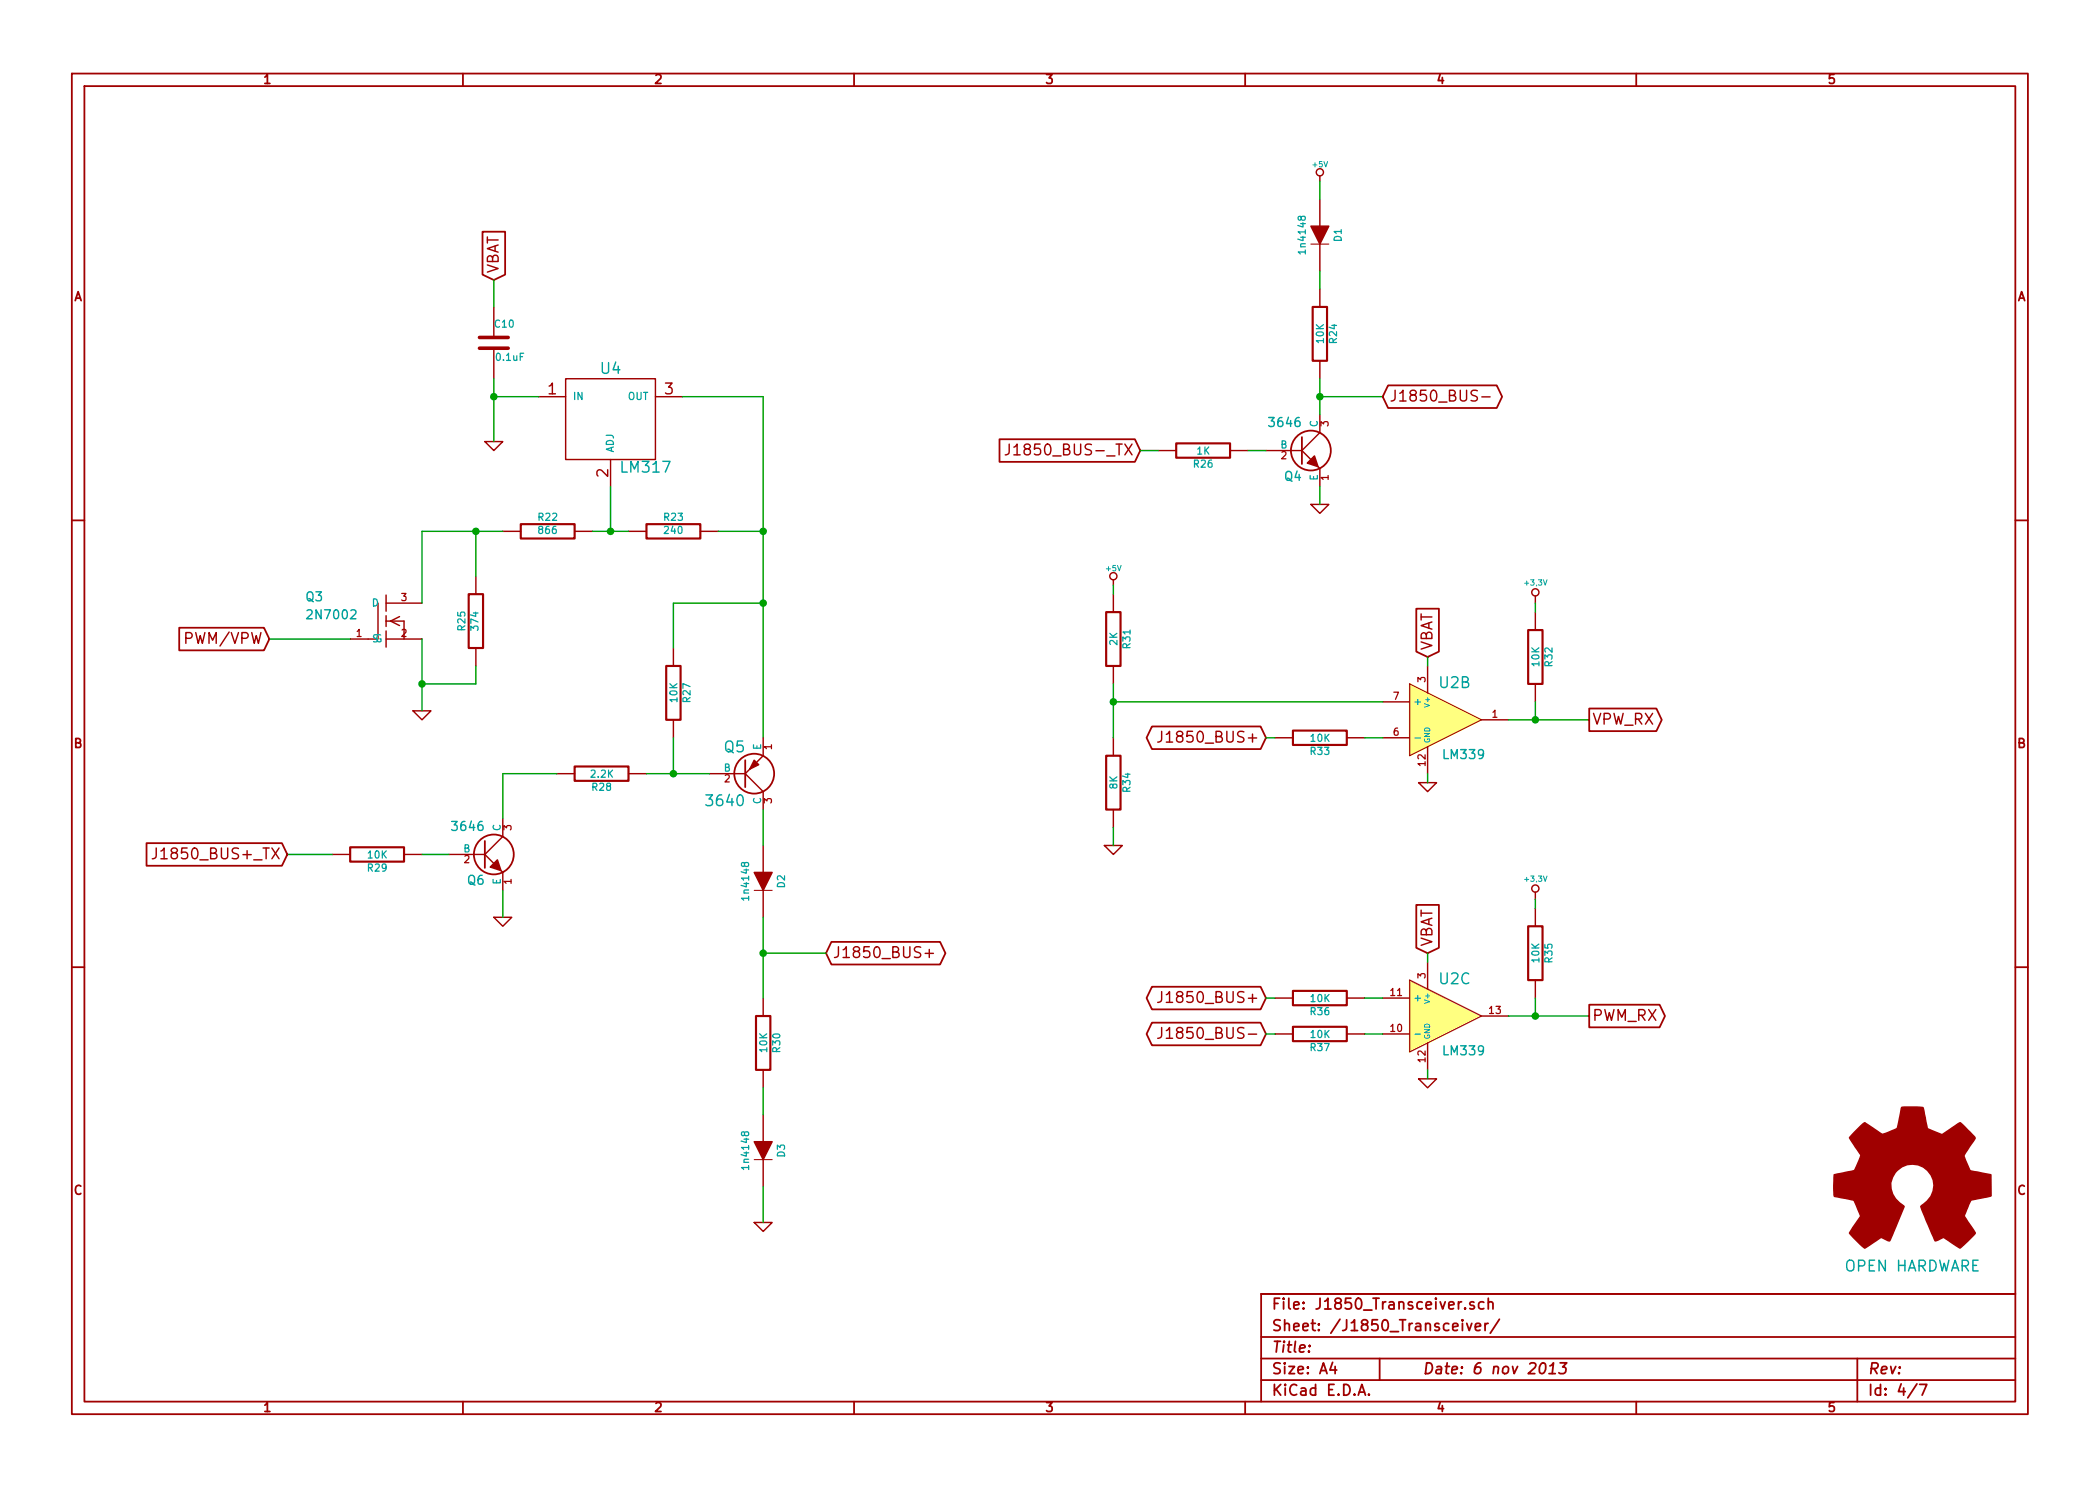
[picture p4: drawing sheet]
EESchema Schematic File Version 2
LIBS:power
LIBS:device
LIBS:transistors
LIBS:conn
LIBS:linear
LIBS:regul
LIBS:74xx
LIBS:cmos4000
LIBS:adc-dac
LIBS:memory
LIBS:xilinx
LIBS:special
LIBS:microcontrollers
LIBS:dsp
LIBS:microchip
LIBS:analog_switches
LIBS:motorola
LIBS:texas
LIBS:intel
LIBS:audio
LIBS:interface
LIBS:digital-audio
LIBS:philips
LIBS:display
LIBS:cypress
LIBS:siliconi
LIBS:opto
LIBS:atmel
LIBS:contrib
LIBS:valves
LIBS:stn1110
LIBS:74xgxx
LIBS:ac-dc
LIBS:brooktre
LIBS:cmos_ieee
LIBS:dc-dc
LIBS:display_lcd
LIBS:elec-unifil
LIBS:ftdi
LIBS:gennum
LIBS:graphic
LIBS:logo
LIBS:microchip_pic10mcu
LIBS:microchip_pic12mcu
LIBS:microchip_pic16mcu
LIBS:microchip1
LIBS:msp430
LIBS:nxp_armmcu
LIBS:pg-alimen
LIBS:pg-conn
LIBS:pg-diodi&transis
LIBS:pg-dissipatori
LIBS:pg-integrati
LIBS:pg-ottica
LIBS:pg-passivo
LIBS:pg-relay
LIBS:pg-sw
LIBS:powerint
LIBS:pspice
LIBS:references
LIBS:relays
LIBS:sensors
LIBS:stm8
LIBS:stm32
LIBS:supertex
LIBS:transf
LIBS:ttl_ieee
LIBS:video
LIBS:w_device
LIBS:lm339
LIBS:elm
LIBS:transistors_gaui
LIBS:ipc-7351-transistor
LIBS:ftdichip
LIBS:mm232r
LIBS:ncp699
LIBS:ref-packages
LIBS:OBDTOOL-cache
EELAYER 27 0
EELAYER END
$Descr A4 11693 8268
encoding utf-8
Sheet 4 7
Title ""
Date "6 nov 2013"
Rev ""
Comp ""
Comment1 ""
Comment2 ""
Comment3 ""
Comment4 ""
$EndDescr
$Comp
L LM317 U4
U 1 1
P 3400 2350
F 0 "U4" H 3400 2650 60  0000 C CNN
F 1 "LM317" H 3450 2100 60  0000 L CNN
F 2 "~" H 3400 2350 60  0000 C CNN
F 3 "~" H 3400 2350 60  0000 C CNN
	1    3400 2350
	1    0    0    -1  
$EndComp
$Comp
L GND #PWR23
U 1 1
P 2750 2450
F 0 "#PWR23" H 2750 2450 30  0001 C CNN
F 1 "GND" H 2750 2380 30  0001 C CNN
F 2 "" H 2750 2450 60  0000 C CNN
F 3 "" H 2750 2450 60  0000 C CNN
	1    2750 2450
	1    0    0    -1  
$EndComp
$Comp
L C C10
U 1 1
P 2750 1900
F 0 "C10" H 2750 2000 40  0000 L CNN
F 1 "0.1uF" H 2756 1815 40  0000 L CNN
F 2 "~" H 2788 1750 30  0000 C CNN
F 3 "~" H 2750 1900 60  0000 C CNN
	1    2750 1900
	1    0    0    -1  
$EndComp
Text GLabel 2750 1550 1    60   Input ~ 0
VBAT
Wire Wire Line
	2750 1700 2750 1550
Wire Wire Line
	2750 2100 2750 2450
Wire Wire Line
	3000 2200 2750 2200
Connection ~ 2750 2200
$Comp
L 2N7002 Q3
U 1 1
P 2150 3450
F 0 "Q3" H 1700 3550 50  0000 L BNN
F 1 "2N7002" H 1700 3450 50  0000 L BNN
F 2 "transistors_gaui-SOT23" H 2150 3600 50  0001 C CNN
F 3 "" H 2150 3450 60  0000 C CNN
	1    2150 3450
	1    0    0    -1  
$EndComp
$Comp
L R R23
U 1 1
P 3750 2950
F 0 "R23" V 3830 2950 40  0000 C CNN
F 1 "240" V 3757 2951 40  0000 C CNN
F 2 "~" V 3680 2950 30  0000 C CNN
F 3 "~" H 3750 2950 30  0000 C CNN
	1    3750 2950
	0    -1   -1   0   
$EndComp
$Comp
L R R22
U 1 1
P 3050 2950
F 0 "R22" V 3130 2950 40  0000 C CNN
F 1 "866" V 3057 2951 40  0000 C CNN
F 2 "~" V 2980 2950 30  0000 C CNN
F 3 "~" H 3050 2950 30  0000 C CNN
	1    3050 2950
	0    -1   -1   0   
$EndComp
Wire Wire Line
	3300 2950 3500 2950
Wire Wire Line
	3400 2700 3400 2950
Connection ~ 3400 2950
Wire Wire Line
	3800 2200 4250 2200
Wire Wire Line
	4250 2200 4250 4100
Wire Wire Line
	4250 2950 4000 2950
$Comp
L R R25
U 1 1
P 2650 3450
F 0 "R25" V 2730 3450 40  0000 C CNN
F 1 "374" V 2657 3451 40  0000 C CNN
F 2 "~" V 2580 3450 30  0000 C CNN
F 3 "~" H 2650 3450 30  0000 C CNN
	1    2650 3450
	-1   0    0    1   
$EndComp
$Comp
L R R28
U 1 1
P 3350 4300
F 0 "R28" V 3430 4300 40  0000 C CNN
F 1 "2.2K" V 3357 4301 40  0000 C CNN
F 2 "~" V 3280 4300 30  0000 C CNN
F 3 "~" H 3350 4300 30  0000 C CNN
	1    3350 4300
	0    1    1    0   
$EndComp
$Comp
L GND #PWR22
U 1 1
P 2350 3950
F 0 "#PWR22" H 2350 3950 30  0001 C CNN
F 1 "GND" H 2350 3880 30  0001 C CNN
F 2 "" H 2350 3950 60  0000 C CNN
F 3 "" H 2350 3950 60  0000 C CNN
	1    2350 3950
	1    0    0    -1  
$EndComp
Wire Wire Line
	2350 3350 2350 2950
Wire Wire Line
	2350 2950 2800 2950
Wire Wire Line
	2650 3200 2650 2950
Connection ~ 2650 2950
Wire Wire Line
	2350 3550 2350 3950
Wire Wire Line
	2650 3700 2650 3800
Wire Wire Line
	2650 3800 2350 3800
Connection ~ 2350 3800
Wire Wire Line
	1500 3550 1950 3550
Text GLabel 1500 3550 0    60   Input ~ 0
PWM/VPW
$Comp
L OPEN_HARDWARE_2 LOGO4
U 1 1
P 10650 6600
F 0 "LOGO4" H 10650 7100 60  0001 C CNN
F 1 "OPEN HARDWARE" H 10650 6150 60  0000 C CNN
F 2 "" H 10650 6600 60  0000 C CNN
F 3 "" H 10650 6600 60  0000 C CNN
	1    10650 6600
	1    0    0    -1  
$EndComp
$Comp
L PNP Q5
U 1 1
P 4150 4300
F 0 "Q5" H 4150 4150 60  0000 R CNN
F 1 "3640" H 4150 4450 60  0000 R CNN
F 2 "~" H 4150 4300 60  0000 C CNN
F 3 "~" H 4150 4300 60  0000 C CNN
	1    4150 4300
	1    0    0    1   
$EndComp
$Comp
L NPN Q6
U 1 1
P 2700 4750
F 0 "Q6" H 2700 4600 50  0000 R CNN
F 1 "3646" H 2700 4900 50  0000 R CNN
F 2 "~" H 2700 4750 60  0000 C CNN
F 3 "~" H 2700 4750 60  0000 C CNN
	1    2700 4750
	1    0    0    -1  
$EndComp
$Comp
L DIODE D2
U 1 1
P 4250 4900
F 0 "D2" H 4250 5000 40  0000 C CNN
F 1 "1n4148" H 4250 4800 40  0000 C CNN
F 2 "~" H 4250 4900 60  0000 C CNN
F 3 "~" H 4250 4900 60  0000 C CNN
	1    4250 4900
	0    1    1    0   
$EndComp
$Comp
L R R27
U 1 1
P 3750 3850
F 0 "R27" V 3830 3850 40  0000 C CNN
F 1 "10K" V 3757 3851 40  0000 C CNN
F 2 "~" V 3680 3850 30  0000 C CNN
F 3 "~" H 3750 3850 30  0000 C CNN
	1    3750 3850
	1    0    0    -1  
$EndComp
$Comp
L R R30
U 1 1
P 4250 5800
F 0 "R30" V 4330 5800 40  0000 C CNN
F 1 "10K" V 4257 5801 40  0000 C CNN
F 2 "~" V 4180 5800 30  0000 C CNN
F 3 "~" H 4250 5800 30  0000 C CNN
	1    4250 5800
	1    0    0    -1  
$EndComp
$Comp
L GND #PWR25
U 1 1
P 4250 6800
F 0 "#PWR25" H 4250 6800 30  0001 C CNN
F 1 "GND" H 4250 6730 30  0001 C CNN
F 2 "" H 4250 6800 60  0000 C CNN
F 3 "" H 4250 6800 60  0000 C CNN
	1    4250 6800
	1    0    0    -1  
$EndComp
$Comp
L GND #PWR24
U 1 1
P 2800 5100
F 0 "#PWR24" H 2800 5100 30  0001 C CNN
F 1 "GND" H 2800 5030 30  0001 C CNN
F 2 "" H 2800 5100 60  0000 C CNN
F 3 "" H 2800 5100 60  0000 C CNN
	1    2800 5100
	1    0    0    -1  
$EndComp
$Comp
L R R29
U 1 1
P 2100 4750
F 0 "R29" V 2180 4750 40  0000 C CNN
F 1 "10K" V 2107 4751 40  0000 C CNN
F 2 "~" V 2030 4750 30  0000 C CNN
F 3 "~" H 2100 4750 30  0000 C CNN
	1    2100 4750
	0    1    1    0   
$EndComp
Connection ~ 4250 2950
Wire Wire Line
	3750 3600 3750 3350
Wire Wire Line
	3750 3350 4250 3350
Connection ~ 4250 3350
Wire Wire Line
	3950 4300 3600 4300
Wire Wire Line
	3750 4100 3750 4300
Connection ~ 3750 4300
Wire Wire Line
	3100 4300 2800 4300
Wire Wire Line
	2800 4300 2800 4550
Wire Wire Line
	2500 4750 2350 4750
Wire Wire Line
	2800 4950 2800 5100
Wire Wire Line
	4250 4500 4250 4700
Wire Wire Line
	4250 5100 4250 5550
Connection ~ 4250 5300
Wire Wire Line
	1600 4750 1850 4750
$Comp
L DIODE D3
U 1 1
P 4250 6400
F 0 "D3" H 4250 6500 40  0000 C CNN
F 1 "1n4148" H 4250 6300 40  0000 C CNN
F 2 "~" H 4250 6400 60  0000 C CNN
F 3 "~" H 4250 6400 60  0000 C CNN
	1    4250 6400
	0    1    1    0   
$EndComp
Wire Wire Line
	4250 6050 4250 6200
Wire Wire Line
	4250 6600 4250 6800
Text GLabel 1600 4750 0    60   Input ~ 0
J1850_BUS+_TX
Text GLabel 4600 5300 2    60   BiDi ~ 0
J1850_BUS+
Wire Wire Line
	4600 5300 4250 5300
$Comp
L NPN Q4
U 1 1
P 7250 2500
F 0 "Q4" H 7250 2350 50  0000 R CNN
F 1 "3646" H 7250 2650 50  0000 R CNN
F 2 "~" H 7250 2500 60  0000 C CNN
F 3 "~" H 7250 2500 60  0000 C CNN
	1    7250 2500
	1    0    0    -1  
$EndComp
$Comp
L R R26
U 1 1
P 6700 2500
F 0 "R26" V 6780 2500 40  0000 C CNN
F 1 "1K" V 6707 2501 40  0000 C CNN
F 2 "~" V 6630 2500 30  0000 C CNN
F 3 "~" H 6700 2500 30  0000 C CNN
	1    6700 2500
	0    1    1    0   
$EndComp
$Comp
L R R24
U 1 1
P 7350 1850
F 0 "R24" V 7430 1850 40  0000 C CNN
F 1 "10K" V 7357 1851 40  0000 C CNN
F 2 "~" V 7280 1850 30  0000 C CNN
F 3 "~" H 7350 1850 30  0000 C CNN
	1    7350 1850
	1    0    0    -1  
$EndComp
$Comp
L DIODE D1
U 1 1
P 7350 1300
F 0 "D1" H 7350 1400 40  0000 C CNN
F 1 "1n4148" H 7350 1200 40  0000 C CNN
F 2 "~" H 7350 1300 60  0000 C CNN
F 3 "~" H 7350 1300 60  0000 C CNN
	1    7350 1300
	0    1    1    0   
$EndComp
$Comp
L +5V #PWR28
U 1 1
P 7350 1000
F 0 "#PWR28" H 7350 1090 20  0001 C CNN
F 1 "+5V" H 7350 1090 30  0000 C CNN
F 2 "" H 7350 1000 60  0000 C CNN
F 3 "" H 7350 1000 60  0000 C CNN
	1    7350 1000
	1    0    0    -1  
$EndComp
$Comp
L GND #PWR29
U 1 1
P 7350 2800
F 0 "#PWR29" H 7350 2800 30  0001 C CNN
F 1 "GND" H 7350 2730 30  0001 C CNN
F 2 "" H 7350 2800 60  0000 C CNN
F 3 "" H 7350 2800 60  0000 C CNN
	1    7350 2800
	1    0    0    -1  
$EndComp
Wire Wire Line
	7350 1000 7350 1100
Wire Wire Line
	7350 1500 7350 1600
Wire Wire Line
	7350 2100 7350 2300
Wire Wire Line
	7050 2500 6950 2500
Wire Wire Line
	7350 2700 7350 2800
Wire Wire Line
	7350 2200 7700 2200
Connection ~ 7350 2200
Text GLabel 7700 2200 2    60   BiDi ~ 0
J1850_BUS-
Text GLabel 6350 2500 0    60   Input ~ 0
J1850_BUS-_TX
Wire Wire Line
	6350 2500 6450 2500
$Comp
L LM339 U2
U 2 1
P 8050 4000
F 0 "U2" H 8100 4200 60  0000 C CNN
F 1 "LM339" H 8150 3800 50  0000 C CNN
F 2 "" H 8050 4000 60  0000 C CNN
F 3 "" H 8050 4000 60  0000 C CNN
	2    8050 4000
	1    0    0    -1  
$EndComp
$Comp
L R R33
U 1 1
P 7350 4100
F 0 "R33" V 7430 4100 40  0000 C CNN
F 1 "10K" V 7357 4101 40  0000 C CNN
F 2 "~" V 7280 4100 30  0000 C CNN
F 3 "~" H 7350 4100 30  0000 C CNN
	1    7350 4100
	0    1    1    0   
$EndComp
$Comp
L R R32
U 1 1
P 8550 3650
F 0 "R32" V 8630 3650 40  0000 C CNN
F 1 "10K" V 8557 3651 40  0000 C CNN
F 2 "~" V 8480 3650 30  0000 C CNN
F 3 "~" H 8550 3650 30  0000 C CNN
	1    8550 3650
	1    0    0    -1  
$EndComp
$Comp
L R R31
U 1 1
P 6200 3550
F 0 "R31" V 6280 3550 40  0000 C CNN
F 1 "2K" V 6207 3551 40  0000 C CNN
F 2 "~" V 6130 3550 30  0000 C CNN
F 3 "~" H 6200 3550 30  0000 C CNN
	1    6200 3550
	1    0    0    -1  
$EndComp
$Comp
L R R34
U 1 1
P 6200 4350
F 0 "R34" V 6280 4350 40  0000 C CNN
F 1 "8K" V 6207 4351 40  0000 C CNN
F 2 "~" V 6130 4350 30  0000 C CNN
F 3 "~" H 6200 4350 30  0000 C CNN
	1    6200 4350
	1    0    0    -1  
$EndComp
$Comp
L GND #PWR27
U 1 1
P 6200 4700
F 0 "#PWR27" H 6200 4700 30  0001 C CNN
F 1 "GND" H 6200 4630 30  0001 C CNN
F 2 "" H 6200 4700 60  0000 C CNN
F 3 "" H 6200 4700 60  0000 C CNN
	1    6200 4700
	1    0    0    -1  
$EndComp
$Comp
L +5V #PWR26
U 1 1
P 6200 3250
F 0 "#PWR26" H 6200 3340 20  0001 C CNN
F 1 "+5V" H 6200 3340 30  0000 C CNN
F 2 "" H 6200 3250 60  0000 C CNN
F 3 "" H 6200 3250 60  0000 C CNN
	1    6200 3250
	1    0    0    -1  
$EndComp
$Comp
L +3,3V #PWR32
U 1 1
P 8550 3350
F 0 "#PWR32" H 8550 3310 30  0001 C CNN
F 1 "+3,3V" H 8550 3460 30  0000 C CNN
F 2 "" H 8550 3350 60  0000 C CNN
F 3 "" H 8550 3350 60  0000 C CNN
	1    8550 3350
	1    0    0    -1  
$EndComp
$Comp
L GND #PWR30
U 1 1
P 7950 4350
F 0 "#PWR30" H 7950 4350 30  0001 C CNN
F 1 "GND" H 7950 4280 30  0001 C CNN
F 2 "" H 7950 4350 60  0000 C CNN
F 3 "" H 7950 4350 60  0000 C CNN
	1    7950 4350
	1    0    0    -1  
$EndComp
Wire Wire Line
	8550 3400 8550 3350
Wire Wire Line
	7950 4300 7950 4350
Wire Wire Line
	8400 4000 8850 4000
Wire Wire Line
	7600 4100 7700 4100
Wire Wire Line
	8550 3900 8550 4000
Connection ~ 8550 4000
Text GLabel 7050 4100 0    60   BiDi ~ 0
J1850_BUS+
Wire Wire Line
	7050 4100 7100 4100
Wire Wire Line
	6200 4600 6200 4700
Wire Wire Line
	6200 4100 6200 3800
Wire Wire Line
	6200 3300 6200 3250
Wire Wire Line
	7700 3900 6200 3900
Connection ~ 6200 3900
Text GLabel 8850 4000 2    60   Output ~ 0
VPW_RX
$Comp
L LM339 U2
U 3 1
P 8050 5650
F 0 "U2" H 8100 5850 60  0000 C CNN
F 1 "LM339" H 8150 5450 50  0000 C CNN
F 2 "" H 8050 5650 60  0000 C CNN
F 3 "" H 8050 5650 60  0000 C CNN
	3    8050 5650
	1    0    0    -1  
$EndComp
$Comp
L R R37
U 1 1
P 7350 5750
F 0 "R37" V 7430 5750 40  0000 C CNN
F 1 "10K" V 7357 5751 40  0000 C CNN
F 2 "~" V 7280 5750 30  0000 C CNN
F 3 "~" H 7350 5750 30  0000 C CNN
	1    7350 5750
	0    1    1    0   
$EndComp
$Comp
L R R35
U 1 1
P 8550 5300
F 0 "R35" V 8630 5300 40  0000 C CNN
F 1 "10K" V 8557 5301 40  0000 C CNN
F 2 "~" V 8480 5300 30  0000 C CNN
F 3 "~" H 8550 5300 30  0000 C CNN
	1    8550 5300
	1    0    0    -1  
$EndComp
$Comp
L +3,3V #PWR33
U 1 1
P 8550 5000
F 0 "#PWR33" H 8550 4960 30  0001 C CNN
F 1 "+3,3V" H 8550 5110 30  0000 C CNN
F 2 "" H 8550 5000 60  0000 C CNN
F 3 "" H 8550 5000 60  0000 C CNN
	1    8550 5000
	1    0    0    -1  
$EndComp
$Comp
L GND #PWR31
U 1 1
P 7950 6000
F 0 "#PWR31" H 7950 6000 30  0001 C CNN
F 1 "GND" H 7950 5930 30  0001 C CNN
F 2 "" H 7950 6000 60  0000 C CNN
F 3 "" H 7950 6000 60  0000 C CNN
	1    7950 6000
	1    0    0    -1  
$EndComp
Wire Wire Line
	8550 5050 8550 5000
Wire Wire Line
	7950 5950 7950 6000
Wire Wire Line
	8400 5650 8850 5650
Wire Wire Line
	7600 5750 7700 5750
Wire Wire Line
	8550 5550 8550 5650
Connection ~ 8550 5650
Text GLabel 7050 5750 0    60   BiDi ~ 0
J1850_BUS-
Wire Wire Line
	7050 5750 7100 5750
Text GLabel 8850 5650 2    60   Output ~ 0
PWM_RX
$Comp
L R R36
U 1 1
P 7350 5550
F 0 "R36" V 7430 5550 40  0000 C CNN
F 1 "10K" V 7357 5551 40  0000 C CNN
F 2 "~" V 7280 5550 30  0000 C CNN
F 3 "~" H 7350 5550 30  0000 C CNN
	1    7350 5550
	0    1    1    0   
$EndComp
Text GLabel 7050 5550 0    60   BiDi ~ 0
J1850_BUS+
Wire Wire Line
	7050 5550 7100 5550
Wire Wire Line
	7600 5550 7700 5550
Text GLabel 7950 3650 1    60   Input ~ 0
VBAT
Wire Wire Line
	7950 3700 7950 3650
Text GLabel 7950 5300 1    60   Input ~ 0
VBAT
Wire Wire Line
	7950 5350 7950 5300
$EndSCHEMATC
